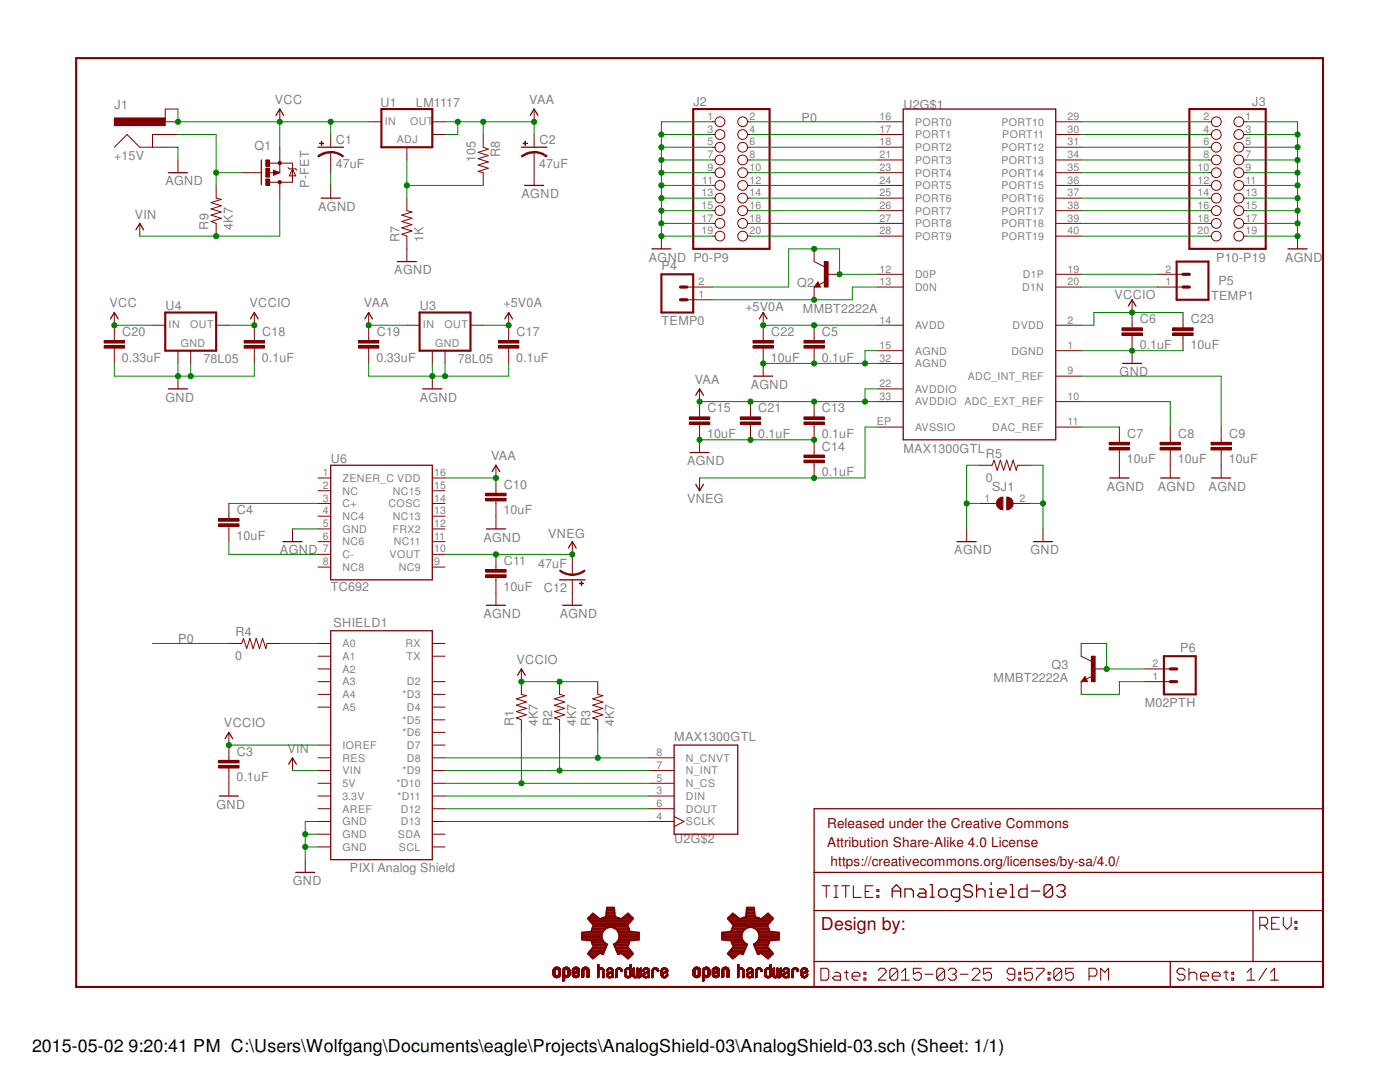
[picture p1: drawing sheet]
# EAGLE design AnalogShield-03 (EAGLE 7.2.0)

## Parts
C1  47uF  47UF-50V-20%(ELECT)  [PANASONIC_D]
C2  47uF  47UF-50V-20%(ELECT)  [PANASONIC_D]
C3  0.1uF  0.1UF-25V(+80/-20%)(0603)  [0603-CAP]
C4  10uF  10UF-25V-10%(1206)  [1206]
C5  0.1uF  0.1UF-25V(+80/-20%)(0603)  [0603-CAP]
C6  0.1uF  0.1UF-25V(+80/-20%)(0603)  [0603-CAP]
C7  10uF  10UF-25V-10%(1206)  [1206]
C8  10uF  10UF-25V-10%(1206)  [1206]
C9  10uF  10UF-25V-10%(1206)  [1206]
C10  10uF  10UF-25V-10%(1206)  [1206]
C11  10uF  10UF-25V-10%(1206)  [1206]
C12  47uF  47UF-50V-20%(ELECT)  [PANASONIC_D]
C13  0.1uF  0.1UF-25V(+80/-20%)(0603)  [0603-CAP]
C14  0.1uF  0.1UF-25V(+80/-20%)(0603)  [0603-CAP]
C15  10uF  10UF-25V-10%(1206)  [1206]
C17  0.1uF  0.1UF-25V(+80/-20%)(0603)  [0603-CAP]
C18  0.1uF  0.1UF-25V(+80/-20%)(0603)  [0603-CAP]
C19  0.33uF  0.33UF-25V(+20/-20%)(0603)  [0603-CAP]
C20  0.33uF  0.33UF-25V(+20/-20%)(0603)  [0603-CAP]
C21  0.1uF  0.1UF-25V(+80/-20%)(0603)  [0603-CAP]
C22  10uF  10UF-25V-10%(1206)  [1206]
C23  10uF  10UF-25V-10%(1206)  [1206]
FRAME1  FRAME-LETTER  [CREATIVE_COMMONS]
J1  +15V  POWER_JACKSMD  [POWER_JACK_SMD]
J2  P0-P9  PINHD-2X10_SMD  [2X10_SMD]
J3  P10-P19  PINHD-2X10_SMD  [2X10_SMD]
LOGO1  OSHW-LOGOS  [OSHW-LOGO-S]
LOGO2  OSHW-LOGOS  [OSHW-LOGO-S]
P4  TEMP0  M02PTH  [1X02]
P5  TEMP1  M024UCON-15767  [JST-2-SMD-VERT]
P6  M02PTH  [1X02]
Q1  P-FET  [SOT23-3]
Q2  MMBT2222A  TRANSISTOR_NPNMMBT2222A  [SOT23-3]
Q3  MMBT2222A  TRANSISTOR_NPNMMBT2222A  [SOT23-3]
R1  4K7  4.7KOHM1/10W1%(0603)  [0603]
R2  4K7  4.7KOHM1/10W1%(0603)  [0603]
R3  4K7  4.7KOHM1/10W1%(0603)  [0603]
R4  0  0OHM-1/10W-5%(0603)  [0603]
R5  0  0OHM-1/10W-5%(0603)  [0603]
R7  1K  1KOHM-1/10W-1%(0603)  [0603-RES]
R8  105  105OHM-1/10W-1%(0603)  [0603-RES]
R9  4K7  4.7KOHM1/10W1%(0603)  [0603]
SHIELD1  PIXI Analog Shield  ARDUINO_R3_SHIELDNOLABELS  [UNO_R3_SHIELD_NOLABELS]
SJ1  SJ  [SJ]
U1  LM1117  V_REG_LM1117SOT223  [SOT223]
U2  MAX1300GTL  MAX11300GTL  [QFN50P600X600X75-41]
U3  78L05  [SOT89]
U4  78L05  [SOT89]
U6  TC692  TC962COE  [SO16L]

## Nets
+5V0A: C5.1 C17.1 C22.1 U2.14(AVDD) U3.1(OUT)
ADJ: R7.2 R8.2 U1.1(ADJ)
AGND: C1.- C2.- C5.2 C7.2 C8.2 C9.2 C10.2 C11.2 C12.+ C13.2 C14.1 C15.2 C17.2 C19.2 C21.2 C22.2 J1.GND J2.1 J2.3 J2.5 J2.7 J2.9 J2.11 J2.13 J2.15 J2.17 J2.19 J3.1 J3.3 J3.5 J3.7 J3.9 J3.11 J3.13 J3.15 J3.17 J3.19 R5.1 R7.1 SJ1.1 U2.15(AGND) U2.32(AGND) U3.2(GND) U3.4(GND) U6.5(GND)
C+: C4.1 U6.3(C+)
C-: C4.2 U6.7(C-)
DIN: SHIELD1.D11(*D11) U2.3(DIN)
DOUT: SHIELD1.D12 U2.6(DOUT)
GND: C3.2 C6.2 C18.2 C20.2 C23.2 R5.2 SHIELD1.GND@0(GND) SHIELD1.GND@1(GND) SHIELD1.GND@2(GND) SJ1.2 U2.1(DGND) U4.2(GND) U4.4(GND)
N$4: R2.1 SHIELD1.D9(*D9) U2.7(N_INT)
N$5: R1.1 SHIELD1.D10(*D10) U2.5(N_CS)
N$8: SHIELD1.D13 U2.4(SCLK)
N$10: J2.4 U2.17(PORT1)
N$11: J2.6 U2.18(PORT2)
N$12: J2.8 U2.21(PORT3)
N$13: J2.10 U2.23(PORT4)
N$14: J2.12 U2.24(PORT5)
N$15: J2.14 U2.25(PORT6)
N$16: J2.16 U2.26(PORT7)
N$17: J2.18 U2.27(PORT8)
N$18: J2.20 U2.28(PORT9)
N$19: J3.2 U2.29(PORT10)
N$20: J3.4 U2.30(PORT11)
N$21: J3.6 U2.31(PORT12)
N$22: J3.8 U2.34(PORT13)
N$23: J3.10 U2.35(PORT14)
N$24: J3.12 U2.36(PORT15)
N$25: J3.14 U2.37(PORT16)
N$26: J3.16 U2.38(PORT17)
N$27: J3.18 U2.39(PORT18)
N$28: J3.20 U2.40(PORT19)
N$29: P6.2 Q3.1(B) Q3.3(C)
N$30: P6.1 Q3.2(E)
N$31: P4.1 Q2.2(E) U2.13(D0N)
N$32: P4.2 Q2.1(B) Q2.3(C) U2.12(D0P)
N$33: P5.1 U2.20(D1N)
N$34: P5.2 U2.19(D1P)
N$36: C7.1 U2.11(DAC_REF)
N$37: J1.P$4(GNDBREAK) Q1.1(G) R9.2
N$38: C8.1 U2.10(ADC_EXT_REF)
N$39: R4.2 SHIELD1.A0
N$43: C9.1 U2.9(ADC_INT_REF)
N_CNVT: R3.1 SHIELD1.D8 U2.8(N_CNVT)
P0: J2.2 R4.1 U2.16(PORT0)
VAA: C2.+ C10.1 C13.1 C15.1 C19.1 C21.1 R8.1 U1.2(OUT) U1.4(OUT) U2.22(AVDDIO) U2.33(AVDDIO) U3.3(IN) U6.16(VDD)
VCC: C1.+ C20.1 J1.VIN0$1(PWR) J1.VIN0$2(PWR1) Q1.2(S) U1.3(IN) U4.3(IN)
VCCIO: C3.1 C6.1 C18.1 C23.1 R1.2 R2.2 R3.2 SHIELD1.IOREF U2.2(DVDD) U4.1(OUT)
VIN: Q1.3(D) R9.1 SHIELD1.VIN
VNEG: C11.1 C12.- C14.2 U2.EP(AVSSIO) U6.10(VOUT)
Unconnected: SHIELD1.3.3V SHIELD1.5V SHIELD1.A1 SHIELD1.A2 SHIELD1.A3 SHIELD1.A4 SHIELD1.A5 SHIELD1.AREF SHIELD1.D2 SHIELD1.D3(*D3) SHIELD1.D4 SHIELD1.D5(*D5) SHIELD1.D6(*D6) SHIELD1.D7 SHIELD1.RES SHIELD1.RX SHIELD1.SCL SHIELD1.SDA SHIELD1.TX U6.1(ZENER_C) U6.2(NC) U6.4(NC4) U6.6(NC6) U6.8(NC8) U6.9(NC9) U6.11(NC11) U6.12(FRX2) U6.13(NC13) U6.14(COSC) U6.15(NC15)

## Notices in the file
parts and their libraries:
SparkFun-Aesthetics: Licensing: Creative Commons ShareAlike 4.0 International - https://creativecommons.org/licenses/by-sa/4.0
SparkFun-Aesthetics: Released under the Creative Commons Attribution Share-Alike 4.0 License
SparkFun-Aesthetics: https://creativecommons.org/licenses/by-sa/4.0
